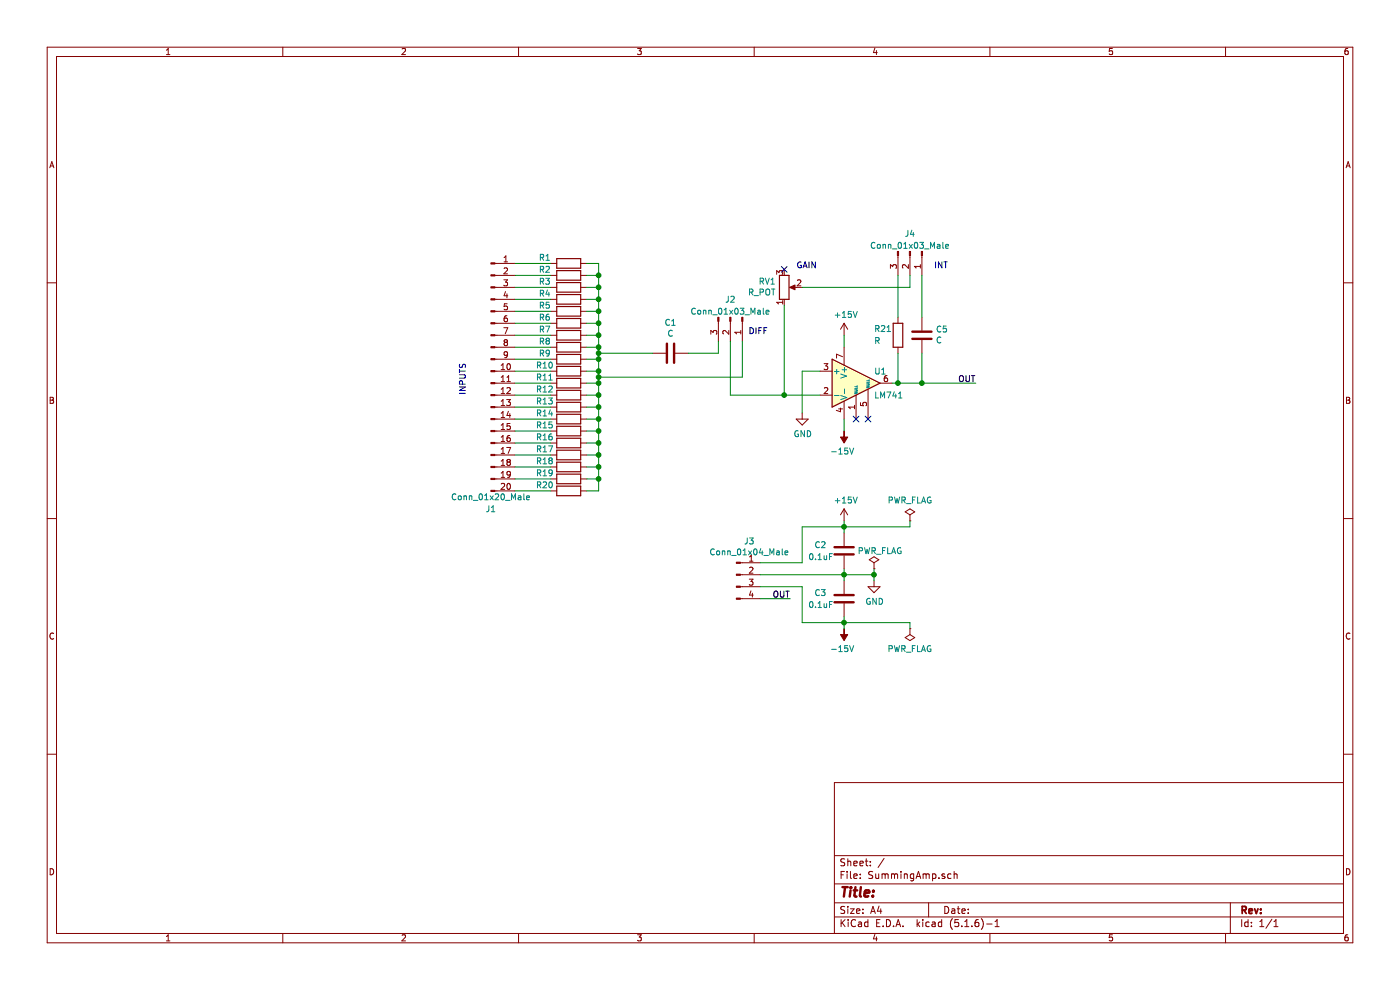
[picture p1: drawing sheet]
EESchema Schematic File Version 4
EELAYER 30 0
EELAYER END
$Descr A4 11693 8268
encoding utf-8
Sheet 1 1
Title ""
Date ""
Rev ""
Comp ""
Comment1 ""
Comment2 ""
Comment3 ""
Comment4 ""
$EndDescr
$Comp
L Amplifier_Operational:LM741 U1
U 1 1
P 7150 3200
F 0 "U1" H 7300 3300 50  0000 L CNN
F 1 "LM741" H 7300 3100 50  0000 L CNN
F 2 "Package_DIP:DIP-8_W7.62mm_LongPads" H 7200 3250 50  0001 C CNN
F 3 "http://www.ti.com/lit/ds/symlink/lm741.pdf" H 7300 3350 50  0001 C CNN
	1    7150 3200
	1    0    0    -1  
$EndComp
$Comp
L Device:R_POT RV1
U 1 1
P 6550 2400
F 0 "RV1" H 6481 2354 50  0000 R CNN
F 1 "R_POT" H 6481 2445 50  0000 R CNN
F 2 "Potentiometer_THT:Potentiometer_Piher_PC-16_Single_Horizontal" H 6550 2400 50  0001 C CNN
F 3 "~" H 6550 2400 50  0001 C CNN
	1    6550 2400
	1    0    0    1   
$EndComp
$Comp
L Connector:Conn_01x20_Male J1
U 1 1
P 4100 3100
F 0 "J1" H 4100 1950 50  0000 C CNN
F 1 "Conn_01x20_Male" H 4100 2050 50  0000 C CNN
F 2 "Connector_PinHeader_2.54mm:PinHeader_1x20_P2.54mm_Vertical" H 4100 3100 50  0001 C CNN
F 3 "~" H 4100 3100 50  0001 C CNN
	1    4100 3100
	1    0    0    -1  
$EndComp
$Comp
L power:+15V #PWR02
U 1 1
P 7050 2800
F 0 "#PWR02" H 7050 2650 50  0001 C CNN
F 1 "+15V" H 7065 2973 50  0000 C CNN
F 2 "" H 7050 2800 50  0001 C CNN
F 3 "" H 7050 2800 50  0001 C CNN
	1    7050 2800
	1    0    0    -1  
$EndComp
$Comp
L power:GND #PWR06
U 1 1
P 7300 4850
F 0 "#PWR06" H 7300 4600 50  0001 C CNN
F 1 "GND" H 7305 4677 50  0000 C CNN
F 2 "" H 7300 4850 50  0001 C CNN
F 3 "" H 7300 4850 50  0001 C CNN
	1    7300 4850
	1    0    0    -1  
$EndComp
$Comp
L power:-15V #PWR03
U 1 1
P 7050 3600
F 0 "#PWR03" H 7050 3700 50  0001 C CNN
F 1 "-15V" H 7065 3773 50  0000 C CNN
F 2 "" H 7050 3600 50  0001 C CNN
F 3 "" H 7050 3600 50  0001 C CNN
	1    7050 3600
	-1   0    0    1   
$EndComp
Wire Wire Line
	7050 2800 7050 2900
Wire Wire Line
	7050 3500 7050 3600
NoConn ~ 7150 3500
NoConn ~ 7250 3500
$Comp
L power:-15V #PWR05
U 1 1
P 7050 5250
F 0 "#PWR05" H 7050 5350 50  0001 C CNN
F 1 "-15V" H 7065 5423 50  0000 C CNN
F 2 "" H 7050 5250 50  0001 C CNN
F 3 "" H 7050 5250 50  0001 C CNN
	1    7050 5250
	-1   0    0    1   
$EndComp
$Comp
L power:+15V #PWR04
U 1 1
P 7050 4350
F 0 "#PWR04" H 7050 4200 50  0001 C CNN
F 1 "+15V" H 7065 4523 50  0000 C CNN
F 2 "" H 7050 4350 50  0001 C CNN
F 3 "" H 7050 4350 50  0001 C CNN
	1    7050 4350
	1    0    0    -1  
$EndComp
Wire Wire Line
	6700 4700 6700 4400
Wire Wire Line
	6700 4400 7050 4400
Wire Wire Line
	7050 4400 7050 4350
Wire Wire Line
	7050 4400 7050 4450
Connection ~ 7050 4400
Wire Wire Line
	7050 4400 7600 4400
Wire Wire Line
	7300 4800 7300 4850
Wire Wire Line
	7050 4750 7050 4800
Connection ~ 7050 4800
Wire Wire Line
	7050 4800 7300 4800
Wire Wire Line
	7050 4800 7050 4850
Wire Wire Line
	6700 4900 6700 5200
Wire Wire Line
	6700 5200 7050 5200
Wire Wire Line
	7050 5200 7050 5150
Wire Wire Line
	7050 5200 7050 5250
Connection ~ 7050 5200
Wire Wire Line
	7600 5200 7050 5200
$Comp
L Device:R R20
U 1 1
P 4750 4100
F 0 "R20" V 4700 3900 50  0000 C CNN
F 1 "R" V 4634 4100 50  0001 C CNN
F 2 "Resistor_THT:R_Axial_DIN0204_L3.6mm_D1.6mm_P5.08mm_Horizontal" V 4680 4100 50  0001 C CNN
F 3 "~" H 4750 4100 50  0001 C CNN
	1    4750 4100
	0    1    1    0   
$EndComp
$Comp
L Device:R R21
U 1 1
P 7500 2800
F 0 "R21" H 7700 2750 50  0000 R CNN
F 1 "R" H 7700 2850 50  0000 R CNN
F 2 "Resistor_THT:R_Axial_DIN0204_L3.6mm_D1.6mm_P5.08mm_Horizontal" V 7430 2800 50  0001 C CNN
F 3 "~" H 7500 2800 50  0001 C CNN
	1    7500 2800
	-1   0    0    1   
$EndComp
$Comp
L Device:C C5
U 1 1
P 7700 2800
F 0 "C5" H 7585 2754 50  0000 R CNN
F 1 "C" H 7585 2845 50  0000 R CNN
F 2 "Capacitor_THT:C_Disc_D4.3mm_W1.9mm_P5.00mm" H 7738 2650 50  0001 C CNN
F 3 "~" H 7700 2800 50  0001 C CNN
	1    7700 2800
	-1   0    0    1   
$EndComp
$Comp
L Connector:Conn_01x03_Male J2
U 1 1
P 6100 2650
F 0 "J2" V 5950 2650 50  0000 C CNN
F 1 "Conn_01x03_Male" V 6050 2650 50  0000 C CNN
F 2 "Connector_PinHeader_2.54mm:PinHeader_1x03_P2.54mm_Vertical" H 6100 2650 50  0001 C CNN
F 3 "~" H 6100 2650 50  0001 C CNN
	1    6100 2650
	0    1    1    0   
$EndComp
$Comp
L Connector:Conn_01x03_Male J4
U 1 1
P 7600 2100
F 0 "J4" V 7450 2100 50  0000 C CNN
F 1 "Conn_01x03_Male" V 7550 2100 50  0000 C CNN
F 2 "Connector_PinHeader_2.54mm:PinHeader_1x03_P2.54mm_Vertical" H 7600 2100 50  0001 C CNN
F 3 "~" H 7600 2100 50  0001 C CNN
	1    7600 2100
	0    1    1    0   
$EndComp
Wire Wire Line
	6350 4700 6700 4700
Wire Wire Line
	6350 4800 7050 4800
Wire Wire Line
	6350 4900 6700 4900
Wire Wire Line
	6350 5000 6600 5000
Text Label 6600 5000 2    50   ~ 0
OUT
Wire Wire Line
	4300 2200 4600 2200
Wire Wire Line
	4600 2300 4300 2300
Wire Wire Line
	4300 2400 4600 2400
Wire Wire Line
	4600 2500 4300 2500
Wire Wire Line
	4300 2600 4600 2600
Wire Wire Line
	4600 2700 4300 2700
Wire Wire Line
	4300 2800 4600 2800
Wire Wire Line
	4600 2900 4300 2900
Wire Wire Line
	4300 3000 4600 3000
Wire Wire Line
	4600 3100 4300 3100
Wire Wire Line
	4300 3200 4600 3200
Wire Wire Line
	4600 3300 4300 3300
Wire Wire Line
	4300 3400 4600 3400
Wire Wire Line
	4600 3500 4300 3500
Wire Wire Line
	4300 3600 4600 3600
Wire Wire Line
	4300 3700 4600 3700
Wire Wire Line
	4600 3800 4300 3800
Wire Wire Line
	4300 3900 4600 3900
Wire Wire Line
	4600 4000 4300 4000
Wire Wire Line
	4300 4100 4600 4100
Wire Wire Line
	7500 2950 7500 3200
Connection ~ 7500 3200
Wire Wire Line
	7500 3200 7450 3200
Wire Wire Line
	7700 2950 7700 3200
Connection ~ 7700 3200
Wire Wire Line
	7700 3200 7500 3200
Wire Wire Line
	7700 3200 8150 3200
Text Label 8150 3200 2    50   ~ 0
OUT
$Comp
L Connector:Conn_01x04_Male J3
U 1 1
P 6150 4800
F 0 "J3" H 6258 5081 50  0000 C CNN
F 1 "Conn_01x04_Male" H 6258 4990 50  0000 C CNN
F 2 "Connector_PinHeader_2.54mm:PinHeader_1x04_P2.54mm_Vertical" H 6150 4800 50  0001 C CNN
F 3 "~" H 6150 4800 50  0001 C CNN
	1    6150 4800
	1    0    0    -1  
$EndComp
Wire Wire Line
	7500 2300 7500 2650
Wire Wire Line
	7700 2650 7700 2300
Wire Wire Line
	7600 2300 7600 2400
Wire Wire Line
	7600 2400 6700 2400
$Comp
L Device:C C1
U 1 1
P 5600 2950
F 0 "C1" V 5852 2950 50  0000 C CNN
F 1 "C" V 5761 2950 50  0000 C CNN
F 2 "Capacitor_THT:C_Disc_D4.3mm_W1.9mm_P5.00mm" H 5638 2800 50  0001 C CNN
F 3 "~" H 5600 2950 50  0001 C CNN
	1    5600 2950
	0    -1   -1   0   
$EndComp
Wire Wire Line
	4900 2200 5000 2200
Wire Wire Line
	5000 2200 5000 2300
Wire Wire Line
	5000 4100 4900 4100
Wire Wire Line
	4900 4000 5000 4000
Connection ~ 5000 4000
Wire Wire Line
	5000 4000 5000 4100
Wire Wire Line
	4900 3900 5000 3900
Connection ~ 5000 3900
Wire Wire Line
	5000 3900 5000 4000
Wire Wire Line
	5000 3800 4900 3800
Connection ~ 5000 3800
Wire Wire Line
	5000 3800 5000 3900
Wire Wire Line
	4900 3700 5000 3700
Connection ~ 5000 3700
Wire Wire Line
	5000 3700 5000 3800
Wire Wire Line
	4900 3600 5000 3600
Connection ~ 5000 3600
Wire Wire Line
	5000 3600 5000 3700
Wire Wire Line
	5000 3500 4900 3500
Connection ~ 5000 3500
Wire Wire Line
	5000 3500 5000 3600
Wire Wire Line
	4900 3400 5000 3400
Connection ~ 5000 3400
Wire Wire Line
	5000 3400 5000 3500
Wire Wire Line
	4900 3300 5000 3300
Connection ~ 5000 3300
Wire Wire Line
	5000 3300 5000 3400
Wire Wire Line
	5000 3200 4900 3200
Connection ~ 5000 3200
Wire Wire Line
	5000 3200 5000 3300
Wire Wire Line
	4900 3100 5000 3100
Connection ~ 5000 3100
Wire Wire Line
	5000 3100 5000 3150
Wire Wire Line
	4900 3000 5000 3000
Connection ~ 5000 3000
Wire Wire Line
	5000 3000 5000 3100
Wire Wire Line
	4900 2900 5000 2900
Connection ~ 5000 2900
Wire Wire Line
	5000 2900 5000 2950
Wire Wire Line
	5000 2800 4900 2800
Connection ~ 5000 2800
Wire Wire Line
	5000 2800 5000 2900
Wire Wire Line
	4900 2700 5000 2700
Connection ~ 5000 2700
Wire Wire Line
	5000 2700 5000 2800
Wire Wire Line
	5000 2600 4900 2600
Connection ~ 5000 2600
Wire Wire Line
	5000 2600 5000 2700
Wire Wire Line
	4900 2500 5000 2500
Connection ~ 5000 2500
Wire Wire Line
	5000 2500 5000 2600
Wire Wire Line
	4900 2400 5000 2400
Connection ~ 5000 2400
Wire Wire Line
	5000 2400 5000 2500
Wire Wire Line
	5000 2300 4900 2300
Connection ~ 5000 2300
Wire Wire Line
	5000 2300 5000 2400
$Comp
L power:GND #PWR01
U 1 1
P 6700 3450
F 0 "#PWR01" H 6700 3200 50  0001 C CNN
F 1 "GND" H 6705 3277 50  0000 C CNN
F 2 "" H 6700 3450 50  0001 C CNN
F 3 "" H 6700 3450 50  0001 C CNN
	1    6700 3450
	1    0    0    -1  
$EndComp
Wire Wire Line
	6850 3100 6700 3100
Wire Wire Line
	6700 3100 6700 3450
Wire Wire Line
	6550 2550 6550 3300
Wire Wire Line
	6550 3300 6850 3300
Wire Wire Line
	6100 2850 6100 3300
Wire Wire Line
	6100 3300 6550 3300
Connection ~ 6550 3300
Wire Wire Line
	5750 2950 6000 2950
Wire Wire Line
	6000 2950 6000 2850
Wire Wire Line
	5000 2950 5450 2950
Connection ~ 5000 2950
Wire Wire Line
	5000 2950 5000 3000
Wire Wire Line
	6200 2850 6200 3150
Wire Wire Line
	6200 3150 5000 3150
Connection ~ 5000 3150
Wire Wire Line
	5000 3150 5000 3200
Text Notes 3900 3300 1    50   ~ 0
INPUTS
Text Notes 6250 2800 0    50   ~ 0
DIFF
Text Notes 6650 2250 0    50   ~ 0
GAIN
Text Notes 7800 2250 0    50   ~ 0
INT
$Comp
L Device:R R19
U 1 1
P 4750 4000
F 0 "R19" V 4700 3800 50  0000 C CNN
F 1 "R" V 4634 4000 50  0001 C CNN
F 2 "Resistor_THT:R_Axial_DIN0204_L3.6mm_D1.6mm_P5.08mm_Horizontal" V 4680 4000 50  0001 C CNN
F 3 "~" H 4750 4000 50  0001 C CNN
	1    4750 4000
	0    1    1    0   
$EndComp
$Comp
L Device:R R18
U 1 1
P 4750 3900
F 0 "R18" V 4700 3700 50  0000 C CNN
F 1 "R" V 4634 3900 50  0001 C CNN
F 2 "Resistor_THT:R_Axial_DIN0204_L3.6mm_D1.6mm_P5.08mm_Horizontal" V 4680 3900 50  0001 C CNN
F 3 "~" H 4750 3900 50  0001 C CNN
	1    4750 3900
	0    1    1    0   
$EndComp
$Comp
L Device:R R17
U 1 1
P 4750 3800
F 0 "R17" V 4700 3600 50  0000 C CNN
F 1 "R" V 4634 3800 50  0001 C CNN
F 2 "Resistor_THT:R_Axial_DIN0204_L3.6mm_D1.6mm_P5.08mm_Horizontal" V 4680 3800 50  0001 C CNN
F 3 "~" H 4750 3800 50  0001 C CNN
	1    4750 3800
	0    1    1    0   
$EndComp
$Comp
L Device:R R16
U 1 1
P 4750 3700
F 0 "R16" V 4700 3500 50  0000 C CNN
F 1 "R" V 4634 3700 50  0001 C CNN
F 2 "Resistor_THT:R_Axial_DIN0204_L3.6mm_D1.6mm_P5.08mm_Horizontal" V 4680 3700 50  0001 C CNN
F 3 "~" H 4750 3700 50  0001 C CNN
	1    4750 3700
	0    1    1    0   
$EndComp
$Comp
L Device:R R15
U 1 1
P 4750 3600
F 0 "R15" V 4700 3400 50  0000 C CNN
F 1 "R" V 4634 3600 50  0001 C CNN
F 2 "Resistor_THT:R_Axial_DIN0204_L3.6mm_D1.6mm_P5.08mm_Horizontal" V 4680 3600 50  0001 C CNN
F 3 "~" H 4750 3600 50  0001 C CNN
	1    4750 3600
	0    1    1    0   
$EndComp
$Comp
L Device:R R14
U 1 1
P 4750 3500
F 0 "R14" V 4700 3300 50  0000 C CNN
F 1 "R" V 4634 3500 50  0001 C CNN
F 2 "Resistor_THT:R_Axial_DIN0204_L3.6mm_D1.6mm_P5.08mm_Horizontal" V 4680 3500 50  0001 C CNN
F 3 "~" H 4750 3500 50  0001 C CNN
	1    4750 3500
	0    1    1    0   
$EndComp
$Comp
L Device:R R13
U 1 1
P 4750 3400
F 0 "R13" V 4700 3200 50  0000 C CNN
F 1 "R" V 4634 3400 50  0001 C CNN
F 2 "Resistor_THT:R_Axial_DIN0204_L3.6mm_D1.6mm_P5.08mm_Horizontal" V 4680 3400 50  0001 C CNN
F 3 "~" H 4750 3400 50  0001 C CNN
	1    4750 3400
	0    1    1    0   
$EndComp
$Comp
L Device:R R12
U 1 1
P 4750 3300
F 0 "R12" V 4700 3100 50  0000 C CNN
F 1 "R" V 4634 3300 50  0001 C CNN
F 2 "Resistor_THT:R_Axial_DIN0204_L3.6mm_D1.6mm_P5.08mm_Horizontal" V 4680 3300 50  0001 C CNN
F 3 "~" H 4750 3300 50  0001 C CNN
	1    4750 3300
	0    1    1    0   
$EndComp
$Comp
L Device:R R11
U 1 1
P 4750 3200
F 0 "R11" V 4700 3000 50  0000 C CNN
F 1 "R" V 4634 3200 50  0001 C CNN
F 2 "Resistor_THT:R_Axial_DIN0204_L3.6mm_D1.6mm_P5.08mm_Horizontal" V 4680 3200 50  0001 C CNN
F 3 "~" H 4750 3200 50  0001 C CNN
	1    4750 3200
	0    1    1    0   
$EndComp
$Comp
L Device:R R10
U 1 1
P 4750 3100
F 0 "R10" V 4700 2900 50  0000 C CNN
F 1 "R" V 4634 3100 50  0001 C CNN
F 2 "Resistor_THT:R_Axial_DIN0204_L3.6mm_D1.6mm_P5.08mm_Horizontal" V 4680 3100 50  0001 C CNN
F 3 "~" H 4750 3100 50  0001 C CNN
	1    4750 3100
	0    1    1    0   
$EndComp
$Comp
L Device:R R9
U 1 1
P 4750 3000
F 0 "R9" V 4700 2800 50  0000 C CNN
F 1 "R" V 4634 3000 50  0001 C CNN
F 2 "Resistor_THT:R_Axial_DIN0204_L3.6mm_D1.6mm_P5.08mm_Horizontal" V 4680 3000 50  0001 C CNN
F 3 "~" H 4750 3000 50  0001 C CNN
	1    4750 3000
	0    1    1    0   
$EndComp
$Comp
L Device:R R8
U 1 1
P 4750 2900
F 0 "R8" V 4700 2700 50  0000 C CNN
F 1 "R" V 4634 2900 50  0001 C CNN
F 2 "Resistor_THT:R_Axial_DIN0204_L3.6mm_D1.6mm_P5.08mm_Horizontal" V 4680 2900 50  0001 C CNN
F 3 "~" H 4750 2900 50  0001 C CNN
	1    4750 2900
	0    1    1    0   
$EndComp
$Comp
L Device:R R7
U 1 1
P 4750 2800
F 0 "R7" V 4700 2600 50  0000 C CNN
F 1 "R" V 4634 2800 50  0001 C CNN
F 2 "Resistor_THT:R_Axial_DIN0204_L3.6mm_D1.6mm_P5.08mm_Horizontal" V 4680 2800 50  0001 C CNN
F 3 "~" H 4750 2800 50  0001 C CNN
	1    4750 2800
	0    1    1    0   
$EndComp
$Comp
L Device:R R6
U 1 1
P 4750 2700
F 0 "R6" V 4700 2500 50  0000 C CNN
F 1 "R" V 4634 2700 50  0001 C CNN
F 2 "Resistor_THT:R_Axial_DIN0204_L3.6mm_D1.6mm_P5.08mm_Horizontal" V 4680 2700 50  0001 C CNN
F 3 "~" H 4750 2700 50  0001 C CNN
	1    4750 2700
	0    1    1    0   
$EndComp
$Comp
L Device:R R5
U 1 1
P 4750 2600
F 0 "R5" V 4700 2400 50  0000 C CNN
F 1 "R" V 4634 2600 50  0001 C CNN
F 2 "Resistor_THT:R_Axial_DIN0204_L3.6mm_D1.6mm_P5.08mm_Horizontal" V 4680 2600 50  0001 C CNN
F 3 "~" H 4750 2600 50  0001 C CNN
	1    4750 2600
	0    1    1    0   
$EndComp
$Comp
L Device:R R4
U 1 1
P 4750 2500
F 0 "R4" V 4700 2300 50  0000 C CNN
F 1 "R" V 4634 2500 50  0001 C CNN
F 2 "Resistor_THT:R_Axial_DIN0204_L3.6mm_D1.6mm_P5.08mm_Horizontal" V 4680 2500 50  0001 C CNN
F 3 "~" H 4750 2500 50  0001 C CNN
	1    4750 2500
	0    1    1    0   
$EndComp
$Comp
L Device:R R3
U 1 1
P 4750 2400
F 0 "R3" V 4700 2200 50  0000 C CNN
F 1 "R" V 4634 2400 50  0001 C CNN
F 2 "Resistor_THT:R_Axial_DIN0204_L3.6mm_D1.6mm_P5.08mm_Horizontal" V 4680 2400 50  0001 C CNN
F 3 "~" H 4750 2400 50  0001 C CNN
	1    4750 2400
	0    1    1    0   
$EndComp
$Comp
L Device:R R2
U 1 1
P 4750 2300
F 0 "R2" V 4700 2100 50  0000 C CNN
F 1 "R" V 4634 2300 50  0001 C CNN
F 2 "Resistor_THT:R_Axial_DIN0204_L3.6mm_D1.6mm_P5.08mm_Horizontal" V 4680 2300 50  0001 C CNN
F 3 "~" H 4750 2300 50  0001 C CNN
	1    4750 2300
	0    1    1    0   
$EndComp
$Comp
L Device:R R1
U 1 1
P 4750 2200
F 0 "R1" V 4700 2000 50  0000 C CNN
F 1 "R" V 4634 2200 50  0001 C CNN
F 2 "Resistor_THT:R_Axial_DIN0204_L3.6mm_D1.6mm_P5.08mm_Horizontal" V 4680 2200 50  0001 C CNN
F 3 "~" H 4750 2200 50  0001 C CNN
	1    4750 2200
	0    1    1    0   
$EndComp
$Comp
L power:PWR_FLAG #FLG0101
U 1 1
P 7600 4350
F 0 "#FLG0101" H 7600 4425 50  0001 C CNN
F 1 "PWR_FLAG" H 7600 4523 50  0000 C CNN
F 2 "" H 7600 4350 50  0001 C CNN
F 3 "~" H 7600 4350 50  0001 C CNN
	1    7600 4350
	1    0    0    -1  
$EndComp
$Comp
L power:PWR_FLAG #FLG0102
U 1 1
P 7600 5250
F 0 "#FLG0102" H 7600 5325 50  0001 C CNN
F 1 "PWR_FLAG" H 7600 5423 50  0000 C CNN
F 2 "" H 7600 5250 50  0001 C CNN
F 3 "~" H 7600 5250 50  0001 C CNN
	1    7600 5250
	-1   0    0    1   
$EndComp
$Comp
L power:PWR_FLAG #FLG0103
U 1 1
P 7300 4750
F 0 "#FLG0103" H 7300 4825 50  0001 C CNN
F 1 "PWR_FLAG" H 7350 4900 50  0000 C CNN
F 2 "" H 7300 4750 50  0001 C CNN
F 3 "~" H 7300 4750 50  0001 C CNN
	1    7300 4750
	1    0    0    -1  
$EndComp
Wire Wire Line
	7300 4750 7300 4800
Connection ~ 7300 4800
Wire Wire Line
	7600 5200 7600 5250
Wire Wire Line
	7600 4350 7600 4400
$Comp
L Device:C C2
U 1 1
P 7050 4600
F 0 "C2" H 6800 4650 50  0000 L CNN
F 1 "0.1uF" H 6750 4550 50  0000 L CNN
F 2 "Capacitor_THT:C_Disc_D4.3mm_W1.9mm_P5.00mm" H 7088 4450 50  0001 C CNN
F 3 "~" H 7050 4600 50  0001 C CNN
	1    7050 4600
	1    0    0    -1  
$EndComp
$Comp
L Device:C C3
U 1 1
P 7050 5000
F 0 "C3" H 6800 5050 50  0000 L CNN
F 1 "0.1uF" H 6750 4950 50  0000 L CNN
F 2 "Capacitor_THT:C_Disc_D4.3mm_W1.9mm_P5.00mm" H 7088 4850 50  0001 C CNN
F 3 "~" H 7050 5000 50  0001 C CNN
	1    7050 5000
	1    0    0    -1  
$EndComp
NoConn ~ 6550 2250
$EndSCHEMATC
